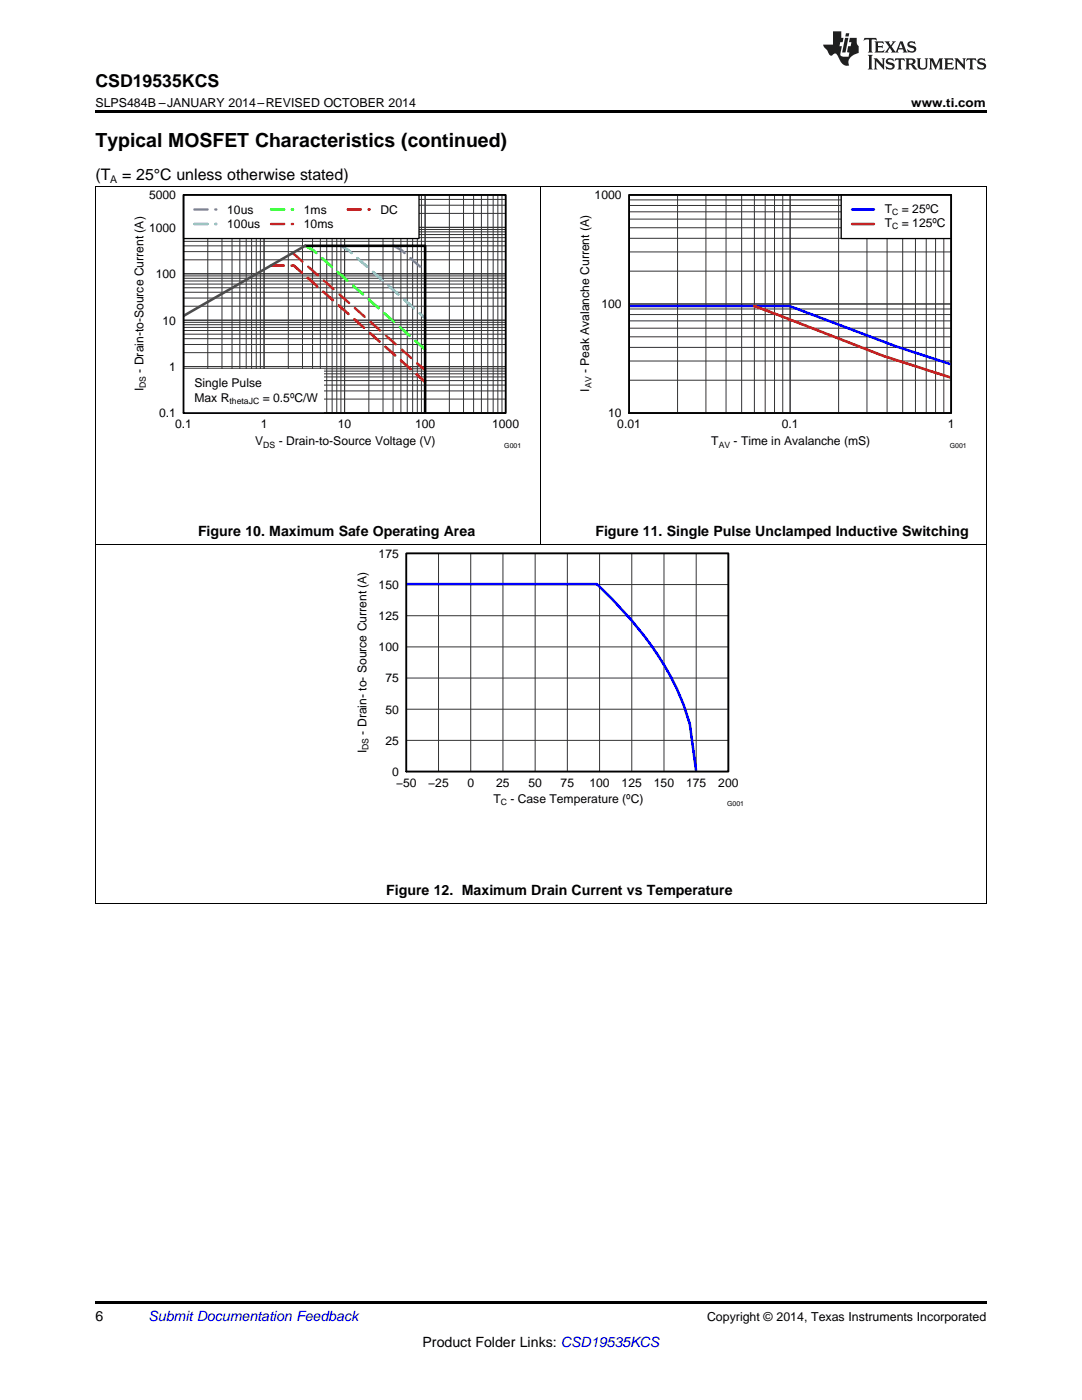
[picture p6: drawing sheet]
<svg xmlns="http://www.w3.org/2000/svg" width="216mm" height="279mm" viewBox="0 0 216 279" stroke-linecap="round" stroke-linejoin="round" font-family="sans-serif">
<path d="M19 259.7h177.8v.5h-177.8z" fill="#000"/>
<path d="M19.1 37.3v143M107.9 37.3v71.5M196.8 37.3v143M19 108.7h177.8M19 180.3h177.8" fill="none" stroke="#000" stroke-width=".2"/>
<path d="M36.6 38.9h64.3v43.5h-64.3zM81.1 110.4h64.2v43.6h-64.2z" fill="none" stroke="#000" stroke-width=".26"/>
<g fill="none" stroke="#333" stroke-width=".2">
<path d="M36.6 38.9h64.3v43.5h-64.3zM36.6 39.8h64.3M41.5 38.9v43.5M44.3 38.9v43.5M46.3 38.9v43.5M47.9 38.9v43.5M49.1 38.9v43.5M50.2 38.9v43.5M51.1 38.9v43.5M52 38.9v43.5M52.7 38.9v43.5M57.5 38.9v43.5"/>
<path d="M60.4 38.9v43.5M62.4 38.9v43.5M63.9 38.9v43.5M65.2 38.9v43.5M66.3 38.9v43.5M67.2 38.9v43.5M68 38.9v43.5M68.8 38.9v43.5M73.6 38.9v43.5M76.4 38.9v43.5M78.4 38.9v43.5M80 38.9v43.5"/>
<path d="M81.3 38.9v43.5M82.3 38.9v43.5M83.3 38.9v43.5M84.1 38.9v43.5M84.8 38.9v43.5M89.7 38.9v43.5M92.5 38.9v43.5M94.5 38.9v43.5M96.1 38.9v43.5M97.3 38.9v43.5M98.4 38.9v43.5M99.3 38.9v43.5"/>
<path d="M100.2 38.9v43.5M36.6 59.5h64.3M36.6 58.3h64.3M36.6 57.4h64.3M36.6 56.7h64.3M36.6 56.1h64.3M36.6 55.5h64.3M36.6 55.1h64.3M36.6 54.6h64.3M36.6 51.9h64.3M36.6 50.2h64.3M36.6 49.1h64.3"/>
<path d="M36.6 48.2h64.3M36.6 47.4h64.3M36.6 46.8h64.3M36.6 46.3h64.3M36.6 45.8h64.3M36.6 45.4h64.3M36.6 42.6h64.3M36.6 41h64.3M36.6 79.6h64.3M36.6 78h64.3M36.6 76.9h64.3M36.6 76h64.3"/>
<path d="M36.6 75.2h64.3M36.6 74.6h64.3M36.6 74.1h64.3M36.6 73.6h64.3M36.6 73.2h64.3M36.6 70.4h64.3M36.6 68.7h64.3M36.6 67.6h64.3M36.6 66.7h64.3M36.6 66h64.3M36.6 65.3h64.3M36.6 64.8h64.3"/>
<path d="M36.6 64.3h64.3M36.6 63.9h64.3M36.6 61.1h64.3M81.1 110.4h64.2v43.6h-64.2zM81.1 116.7h64.2M87.5 110.4v43.6M93.9 110.4v43.6M100.4 110.4v43.6M106.8 110.4v43.6M113.2 110.4v43.6M119.6 110.4v43.6M126.1 110.4v43.6"/>
<path d="M132.5 110.4v43.6M138.9 110.4v43.6M81.1 135.3h64.2M81.1 129.1h64.2M81.1 122.9h64.2M81.1 147.8h64.2M81.1 141.5h64.2"/>
</g>
<path d="M81 116.6h38.1a66.3 66.3 0 0 1 17.2 23.9l1.3 3.9 1.3 9.6" fill="none" stroke="#00f" stroke-width=".52"/>
<path d="M81.1 110.4h64.2v43.6h-64.2z" fill="none" stroke="#000" stroke-width=".35"/>
<path d="M78.6 49.1l1.6 .9 4.6 4.1" fill="none" stroke="#7a67ee" stroke-width=".52" stroke-dasharray="2.6 1.6"/>
<path d="M68 49.1l1.6 .9 15.2 13.5" fill="none" stroke="#00bfff" stroke-width=".52" stroke-dasharray="2.6 1.6"/>
<path d="M61 49.1l1.5 .9 22.3 19.7" fill="none" stroke="#0f0" stroke-width=".52" stroke-dasharray="2.6 1.6"/>
<path d="M58.4 50.5l26.4 23.4" fill="none" stroke="#ee7600" stroke-width=".52" stroke-dasharray="2.6 1.6"/>
<path d="M54 53h4.6l26.2 23.2" fill="none" stroke="#f00" stroke-width=".52" stroke-dasharray="2.6 1.6"/>
<path d="M60.9 49.1h23.9v33.3" fill="none" stroke="#000" stroke-width=".52"/>
<path d="M60.9 49.1l-24.3 13.9" fill="none" stroke="#4d4d4d" stroke-width=".52"/>
<path d="M36.6 38.9h47v8.7h-47z" fill="#fff"/>
<path d="M36.6 38.9h47v8.7h-47z" fill="none" stroke="#000" stroke-width=".26"/>
<path d="M38.8 41.8h4.4" fill="none" stroke="#7a67ee" stroke-width=".52" stroke-dasharray="2.6 1.6"/>
<path d="M38.8 44.7h4.4" fill="none" stroke="#00bfff" stroke-width=".52" stroke-dasharray="2.6 1.6"/>
<path d="M54.1 41.8h4.4" fill="none" stroke="#0f0" stroke-width=".52" stroke-dasharray="2.6 1.6"/>
<path d="M54.1 44.7h4.4" fill="none" stroke="#ee7600" stroke-width=".52" stroke-dasharray="2.6 1.6"/>
<path d="M69.4 41.8h4.4" fill="none" stroke="#f00" stroke-width=".52" stroke-dasharray="2.6 1.6"/>
<path d="M36.6 73.7h27.9v8.7h-27.9z" fill="#fff"/>
<path d="M36.6 38.9h64.3v43.5h-64.3z" fill="none" stroke="#000" stroke-width=".35"/>
<path d="M125.5 38.9h64.3v43.5h-64.3z" fill="none" stroke="#000" stroke-width=".26"/>
<g fill="none" stroke="#333" stroke-width=".2">
<path d="M125.5 38.9h64.3v43.5h-64.3zM125.5 39.9h64.3M135.2 38.9v43.5M140.9 38.9v43.5M144.9 38.9v43.5M148 38.9v43.5M150.5 38.9v43.5M152.7 38.9v43.5M154.5 38.9v43.5M156.2 38.9v43.5M157.7 38.9v43.5M167.3 38.9v43.5"/>
<path d="M173 38.9v43.5M177 38.9v43.5M180.1 38.9v43.5M182.7 38.9v43.5M184.8 38.9v43.5M186.7 38.9v43.5M188.3 38.9v43.5M125.5 54.1h64.3M125.5 50.3h64.3M125.5 47.6h64.3M125.5 45.5h64.3M125.5 43.7h64.3"/>
<path d="M125.5 42.3h64.3M125.5 41h64.3M125.5 75.9h64.3M125.5 72h64.3M125.5 69.3h64.3M125.5 67.2h64.3M125.5 65.5h64.3M125.5 64h64.3M125.5 62.8h64.3M125.5 61.7h64.3M125.5 60.7h64.3"/>
</g>
<path d="M125.5 61.1h32l21.2 8 11.1 3.6" fill="none" stroke="#00f" stroke-width=".52"/>
<path d="M150.5 61.1l25.8 9.9 13.5 4.4" fill="none" stroke="#f00" stroke-width=".52"/>
<path d="M167.8 38.9h22v8.7h-22z" fill="#fff"/>
<path d="M167.8 38.9h22v8.7h-22z" fill="none" stroke="#000" stroke-width=".26"/>
<path d="M170 41.8h4.4" fill="none" stroke="#00f" stroke-width=".52"/>
<path d="M170 44.7h4.4" fill="none" stroke="#f00" stroke-width=".52"/>
<path d="M125.5 38.9h64.3v43.5h-64.3z" fill="none" stroke="#000" stroke-width=".35"/>
<path d="M19 37.2h177.8" fill="none" stroke="#000" stroke-width=".2"/>
<path d="M19 22h177.8v.5h-177.8z" fill="#000"/>
<g fill="#231f20">
<path d="M172.5 7.6l-.1 .5 .4-.2h.6v.1v2.1l-.2 .4h.9l-.2-.4v-2.1l.1-.1h.5l.5 .2-.2-.5zM174.5 8.3l.2 .3v1.5l-.2 .4h1.8l.2-.6a1.04 1.04 0 0 1-1.3 .2v-.7h.6l.3 .2v-.6l-.3 .2h-.6v-.6l.8-.1 .4 .3-.2-.5zM176.5 8.3l.9 1.1-.9 1.1h.8l-.2-.2 .4-.7 .5 .7-.2 .2h1.5l-.2-.2 .2-.4h.9l.1 .4-.2 .2h1l-.3-.3-.7-1.9h-.5l-.9 2-.8-1 .9-1h-.8l.1 .3-.4 .5-.3-.6 .1-.2zM179.7 8.6l.4 1h-.7zM181.3 8.4a.63 .63 0 0 0-.2 .7 .63 .63 0 0 0 .6 .4l.6 .2 .1 .2a.75 .75 0 0 1-.7 .4 .75 .75 0 0 1-.6-.5l.1 .7 .1-.1a1.11 1.11 0 0 0 1.5-.6 1.13 1.13 0 0 0-1.2-.8l-.1-.4a1.04 1.04 0 0 1 1.2 .2l-.2-.5-.2 .1-.4-.2zM173.2 10.9l.2 .4v2.2l-.2 .4h1l-.3-.4v-2.2l.3-.4zM174.3 11.6l.3 .4v1.5l-.3 .4h.8l-.2-.4v-1.3l1.5 1.7v-1.9l.2-.4h-.7l.2 .4v.9l-1.1-1.3zM177 11.8a.62 .62 0 0 0-.2 .7 .62 .62 0 0 0 .6 .4l.6 .1 .1 .3a.76 .76 0 0 1-.7 .3 .76 .76 0 0 1-.7-.4l.2 .7 .1-.1a1.11 1.11 0 0 0 1.5-.6 1.13 1.13 0 0 0-1.2-.8l-.1-.4a1.04 1.04 0 0 1 1.2 .2l-.2-.6-.2 .1-.5-.1zM178.7 11.6l-.2 .6a.61 .61 0 0 1 .8-.3v1.6l-.2 .4h.9l-.2-.4v-1.6a.63 .63 0 0 1 .7 .3l-.1-.6zM180.6 11.6l.3 .4v1.5l-.3 .4h1l-.2-.2-.1-.8 .6 .2a.76 .76 0 0 0 1.2 .7l-1-1a.58 .58 0 0 0 .6-.5 .58 .58 0 0 0-.5-.6zM181.4 11.9h.1a.45 .45 0 0 1 .5 .1 .45 .45 0 0 1 .1 .5l-.8 .2zM182.9 11.6l.2 .2a2.17 2.17 0 0 0 .3 1.9 .99 .99 0 0 0 1.6-.6v-1.1l.2-.4h-.7l.2 .2a1.92 1.92 0 0 1-.2 1.8 .6 .6 0 0 1-.9-.5v-1.1l.2-.4zM185.4 11.6l.2 .4v1.5l-.2 .4h.7l-.2-.4v-1.4l.8 1.8 .8-1.8v1.4l-.2 .4h.9l-.2-.4v-1.5l.2-.4h-.8l-.6 1.5-.6-1.5zM188.4 11.6l.2 .4v1.5l-.2 .4h1.8l.1-.6a1.04 1.04 0 0 1-1.2 .1v-.6h.5l.4 .2v-.6l-.4 .2h-.5v-.7h.8l.3 .3-.1-.6zM190.5 11.6l.2 .4v1.5l-.2 .4h.7l-.2-.4v-1.3l1.5 1.7v-1.9l.2-.4h-.7l.2 .4v.9l-1.1-1.3zM192.9 11.6l-.1 .6a.61 .61 0 0 1 .7-.3l.1 1.6-.3 .4h1l-.3-.4 .1-1.6a.63 .63 0 0 1 .7 .3l-.1-.6zM195.2 11.8a.62 .62 0 0 0-.2 .7 .62 .62 0 0 0 .6 .4l.6 .1 .1 .3a.76 .76 0 0 1-.7 .3 .76 .76 0 0 1-.6-.4l.1 .7 .1-.1a1.11 1.11 0 0 0 1.6-.6 1.13 1.13 0 0 0-1.3-.8l-.1-.4a1.04 1.04 0 0 1 1.2 .2l-.1-.6-.2 .1-.5-.1z"/>
<path d="M166.2 6.3v2.6h-1.9v.4l.8 .9a.91 .91 0 0 0 1 .8 .56 .56 0 0 1 .5-.3 .56 .56 0 0 1 .5 .3l.4 .8a1.53 1.53 0 0 0 1.9 1.2 1.54 1.54 0 0 1 1-2.1l.9-.3v-1.4a1.52 1.52 0 0 1-.4-1.6h-1.3l-.2 .8h.5l-.2 .8h-.5l-.1 1v.2l.4 .1-.2 .8a1.93 1.93 0 0 1-1.6-.3l.3-1.8h-.5l.2-.8h.4l.2-.8h-.4v-1.3zM168.6 7.6l-.6 2.9h.7l.6-2.9zM168.8 6.6l-.1 .7h.6l.2-.7z"/>
</g>
<text font-size="3.9" x="19" y="29.3">Typical MOSFET Characteristics (continued)</text>
<text font-size="3.5" x="19" y="17.3">CSD19535KCS</text>
<g font-size="3.2">
<text x="19" y="36">(T</text>
<text x="24.4" y="36">= 25°C unless otherwise stated)</text>
</g>
<g font-size="2.8">
<text x="39.5" y="107">Figure 10. Maximum Safe Operating Area</text>
<text x="118.8" y="107">Figure 11. Single Pulse Unclamped Inductive Switching</text>
<text x="77.1" y="178.6">Figure 12. Maximum Drain Current vs Temperature</text>
<text x="19" y="263.6">6</text>
<text x="84.3" y="268.9">Product Folder Links: CSD19535KCS</text>
</g>
<text font-size="2.8" fill="#0000c8" x="29.6" y="263.6">Submit Documentation Feedback</text>
<g font-size="2.5">
<text x="19" y="21.4">SLPS484B –JANUARY 2014–REVISED OCTOBER 2014</text>
<text x="181.8" y="21.4">www.ti.com</text>
<text x="141.1" y="263.6">Copyright © 2014, Texas Instruments Incorporated</text>
</g>
<g font-size="2.4">
<text x="29.8" y="39.8">5000</text>
<text x="118.7" y="39.8">1000</text>
<text x="29.8" y="46.2">1000</text>
<text x="45.3" y="42.7">10us</text>
<text x="45.3" y="45.6">100us</text>
<text x="60.6" y="42.7">1ms</text>
<text x="60.6" y="45.6">10ms</text>
<text x="75.9" y="42.7">DC</text>
<text x="176.6" y="42.5">T</text>
<text x="176.6" y="45.4">T</text>
<text x="180" y="42.5">= 25ºC</text>
<text x="180" y="45.4">= 125ºC</text>
<text x="31.1" y="55.5">100</text>
<text x="32.4" y="64.8">10</text>
<text x="120" y="61.5">100</text>
<text x="28.7" y="74.4" transform="rotate(-90 28.7 74.4)">- Drain-to-Source Current (A)</text>
<text x="33.8" y="74">1</text>
<text x="38.8" y="77.3">Single Pulse</text>
<text x="117.6" y="74.5" transform="rotate(-90 117.6 74.5)">- Peak Avalanche Current (A)</text>
<text x="28.7" y="78.1" transform="rotate(-90 28.7 78.1)">I</text>
<text x="31.8" y="83.3">0.1</text>
<text x="38.8" y="80.2">Max R</text>
<text x="52.4" y="80.2">= 0.5ºC/W</text>
<text x="117.6" y="78.1" transform="rotate(-90 117.6 78.1)">I</text>
<text x="121.3" y="83.3">10</text>
<text x="34.9" y="85.4">0.1</text>
<text x="50.9" y="88.9">V</text>
<text x="52" y="85.4">1</text>
<text x="55.6" y="88.9">- Drain-to-Source Voltage (V)</text>
<text x="67.4" y="85.4">10</text>
<text x="82.8" y="85.4">100</text>
<text x="98.2" y="85.4">1000</text>
<text x="123.2" y="85.4">0.01</text>
<text x="141.9" y="88.9">T</text>
<text x="146.4" y="88.9">- Time in Avalanche (mS)</text>
<text x="156" y="85.4">0.1</text>
<text x="189.1" y="85.4">1</text>
<text x="75.5" y="111.3">175</text>
<text x="75.5" y="117.5">150</text>
<text x="75.5" y="123.7">125</text>
<text x="75.5" y="130">100</text>
<text x="76.9" y="136.2">75</text>
<text x="76.9" y="142.4">50</text>
<text x="73.1" y="146.6" transform="rotate(-90 73.1 146.6)">- Drain- to- Source Current (A)</text>
<text x="76.9" y="148.6">25</text>
<text x="73.1" y="150.3" transform="rotate(-90 73.1 150.3)">I</text>
<text x="78.2" y="154.8">0</text>
<text x="79" y="157">−50</text>
<text x="85.4" y="157">−25</text>
<text x="93.3" y="157">0</text>
<text x="98.4" y="160.2">T</text>
<text x="99" y="157">25</text>
<text x="101.8" y="160.2">- Case Temperature (ºC)</text>
<text x="105.4" y="157">50</text>
<text x="111.9" y="157">75</text>
<text x="117.6" y="157">100</text>
<text x="124" y="157">125</text>
<text x="130.5" y="157">150</text>
<text x="136.9" y="157">175</text>
<text x="143.3" y="157">200</text>
</g>
<text font-size="2.1" x="22" y="36.6">A</text>
<g font-size="1.7">
<text x="178" y="42.9">C</text>
<text x="178" y="45.8">C</text>
<text x="29.1" y="77.4" transform="rotate(-90 29.1 77.4)">DS</text>
<text x="118" y="77.5" transform="rotate(-90 118 77.5)">AV</text>
<text x="45.8" y="80.6">thetaJC</text>
<text x="52.5" y="89.3">DS</text>
<text x="143.4" y="89.3">AV</text>
<text x="73.6" y="149.7" transform="rotate(-90 73.6 149.7)">DS</text>
<text x="99.9" y="160.6">C</text>
</g>
<g font-size="1.4">
<text x="100.6" y="89.3">G001</text>
<text x="189.5" y="89.3">G001</text>
<text x="145.1" y="160.9">G001</text>
</g>
</svg>
